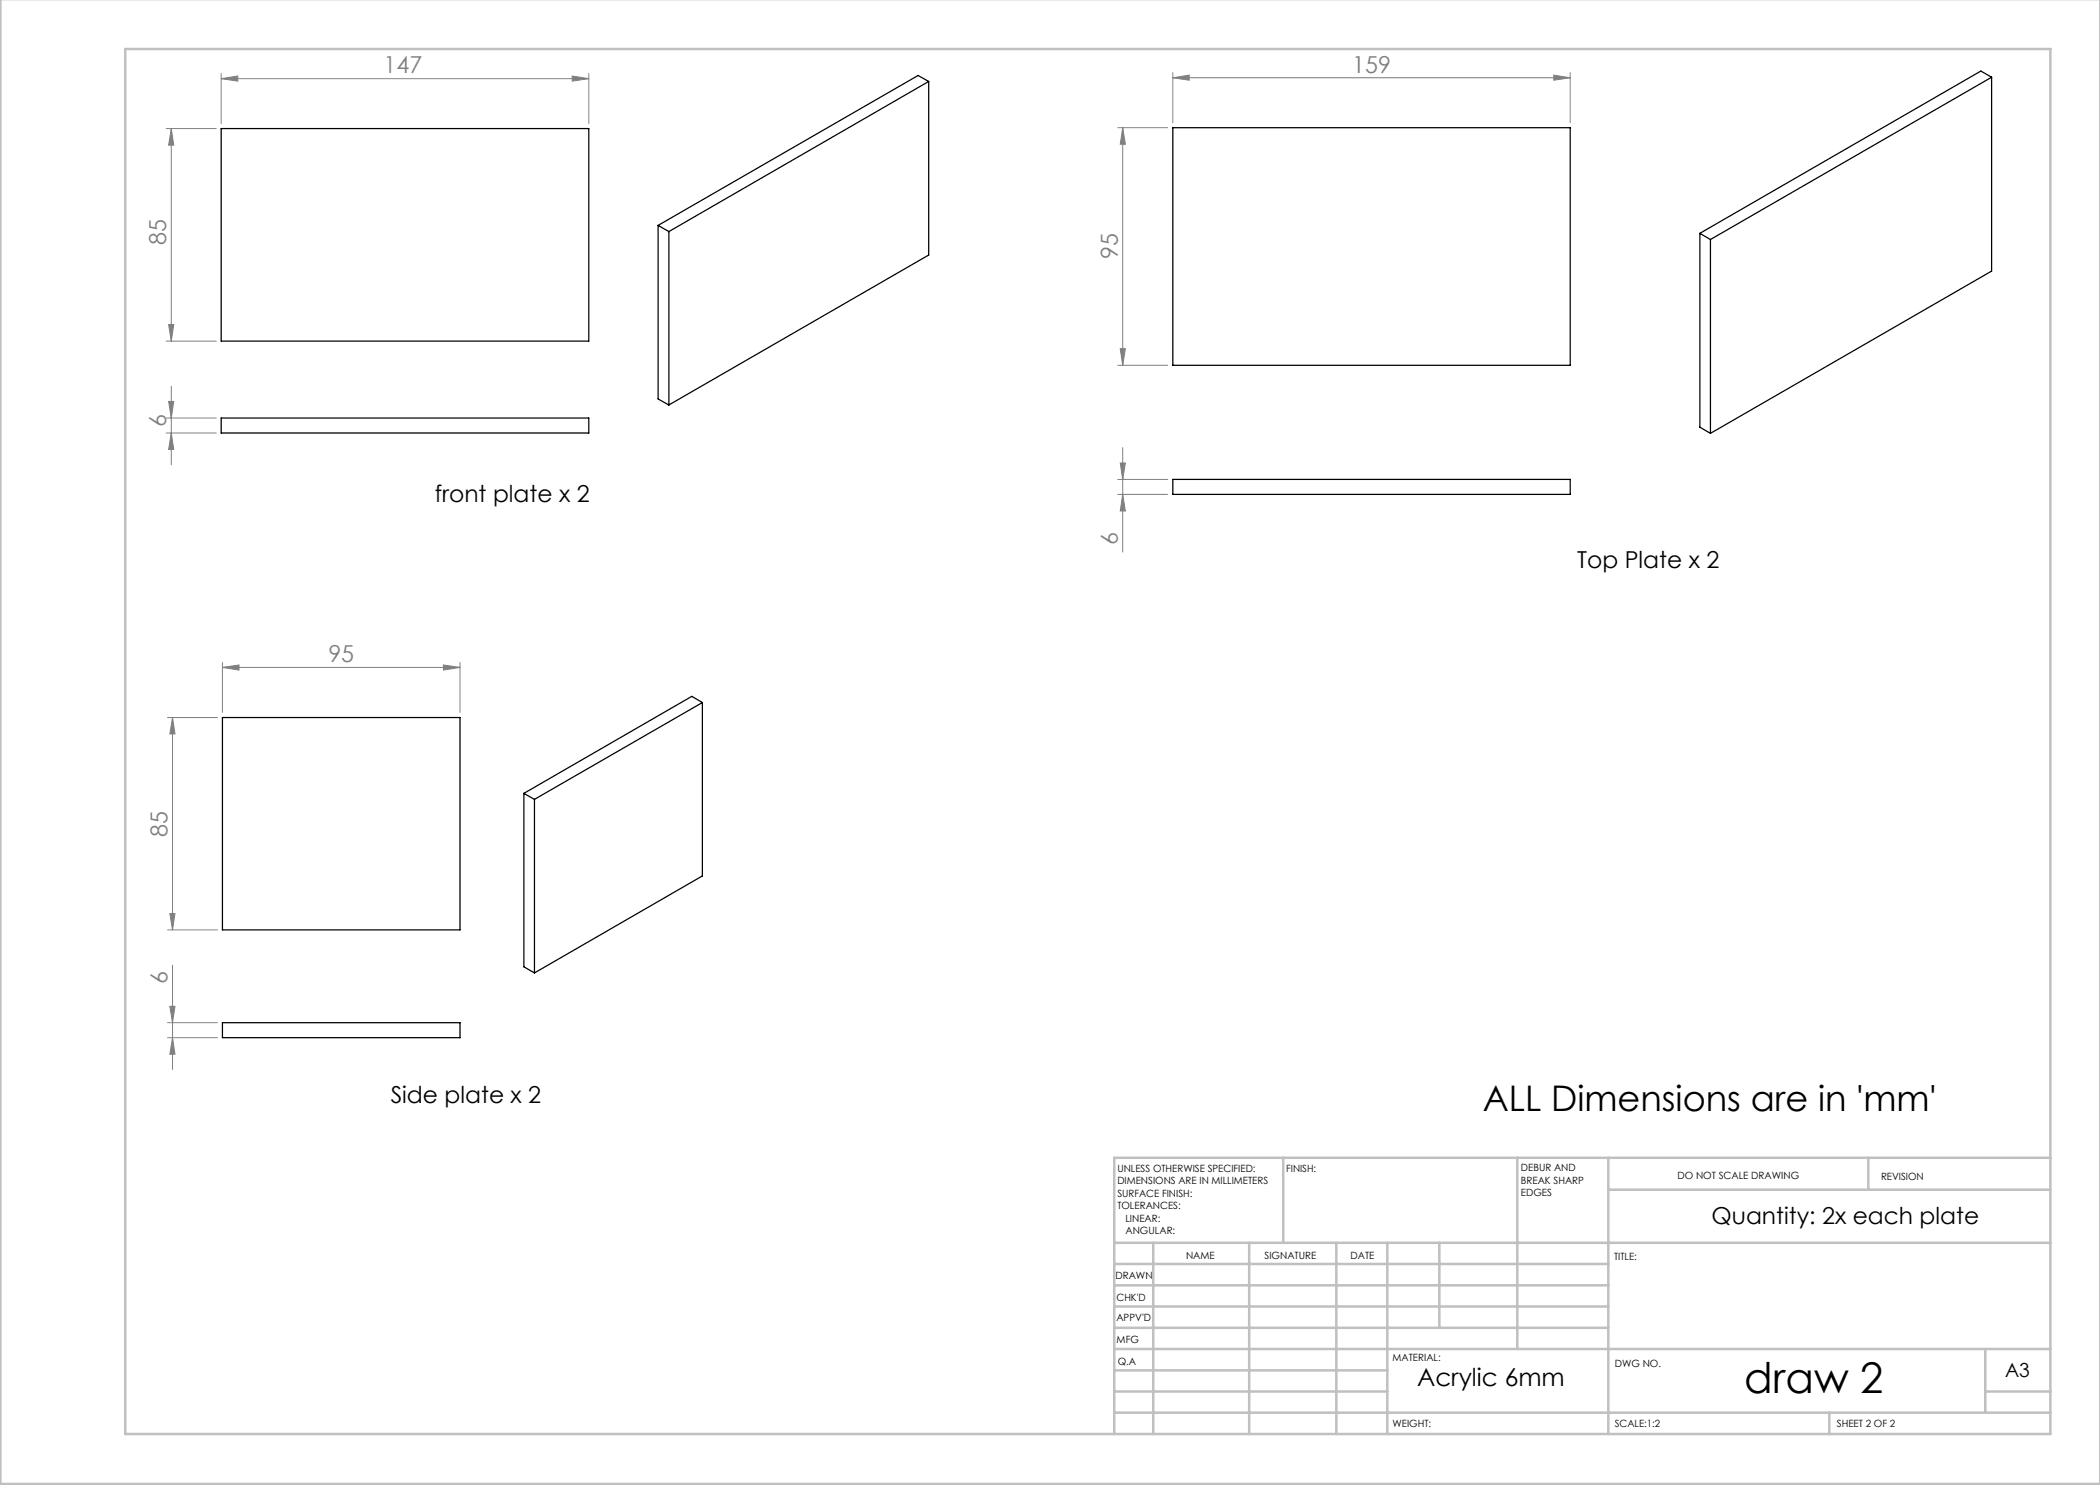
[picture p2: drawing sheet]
<svg xmlns="http://www.w3.org/2000/svg" width="420mm" height="297mm" viewBox="0 0 420 297" stroke-linecap="round" stroke-linejoin="round" font-family="sans-serif">
<g fill="none" stroke="#808080" stroke-width=".2">
<path d="M44.2 15.7l3.4-.5v1zM44.2 14.7v10M44.2 15.7h73.6M114.4 15.2l3.4 .5-3.4 .5zM117.8 14.7v10M234.6 15.6l3.2-.6v1zM234.6 14.5v10M234.6 15.6h79.4M310.8 15l3.2 .6-3.2 .4zM314 14.5v10M33.2 25.7h10.1M34.3 25.7l.4 3.3h-1z"/>
<path d="M34.3 25.7v42.5M223.6 25.5h9.9M224.5 25.5l.6 3.4h-1.1zM224.5 25.5v47.6M33.2 68.2h10.1M33.7 64.9h1l-.4 3.3zM34.3 77.3v15.7M223.6 73.1h9.9M224 69.7h1.1l-.6 3.4zM33.2 86.6h10.1M33.2 83.6h10.1M33.7 80.3h1l-.4 3.3z"/>
<path d="M34.3 86.6l.4 3.3h-1zM223.6 95.9h9.9M223.6 98.9h9.9M224 92.6h1.1l-.6 3.3zM224.5 98.9l.6 3.3h-1.1zM224.5 89.5v20.9M44.5 133.5l3.3-.5v1zM44.5 132.5v10M44.5 133.5h47.5M88.7 133l3.3 .5-3.3 .5zM92 132.5v10M33.5 143.5h10"/>
<path d="M34.5 143.5l.5 3.3h-1zM34.5 143.5v42.5M33.5 186h10M34 182.7h1l-.5 3.3zM34.5 193v20.9M33.5 207.5h10M33.5 204.5h10M34 201.3h1l-.5 3.2zM34.5 207.5l.5 3.4h-1z"/>
</g>
<g fill="none" stroke="#c0c0c0" stroke-width=".5">
<path d="M.1 -.1v296.9h419.9M25 9.8h385.1v277h-385.1zM256.6 231.6v17M303.5 231.6v38.2M321.7 231.6v55.2M321.7 237.9h88.4M373.7 231.6v6.3M410.1 231.6h-187.3v55.2M222.8 248.6h187.3M222.8 257.1h98.9M222.8 252.8h98.9M230.6 248.6v38.2"/>
<path d="M249.8 248.6v38.2M267.3 248.6v38.2M277.5 248.6v38.2M287.9 248.6v17M222.8 265.6h98.9M222.8 261.3h98.9M222.8 278.3h54.7M222.8 274.1h54.7M222.8 269.8h187.3M397.1 278.3h13M397.1 269.8v12.7M222.8 282.5h187.3"/>
<path d="M365.9 282.5v4.3"/>
</g>
<g fill="#808080">
<path d="M114.4 15.2l3.4 .5-3.4 .5zM44.2 15.7l3.4-.5v1zM310.8 15l3.2 .6-3.2 .4zM234.6 15.6l3.2-.6v1z"/>
<path d="M44.5 133.5l3.3-.5v1zM88.7 133l3.3 .5-3.3 .5z"/>
<path d="M34.5 207.5l.5 3.4h-1zM34 201.3h1l-.5 3.2z"/>
<path d="M34.3 86.6l.4 3.3h-1zM33.7 80.3h1l-.4 3.3zM34 182.7h1l-.5 3.3zM34.5 143.5l.5 3.3h-1z"/>
<path d="M34.3 25.7l.4 3.3h-1zM33.7 64.9h1l-.4 3.3zM224 92.6h1.1l-.6 3.3zM224.5 98.9l.6 3.3h-1.1zM224.5 25.5l.6 3.4h-1.1zM224 69.7h1.1l-.6 3.4z"/>
</g>
<g fill="none" stroke="#000" stroke-width=".25">
<path d="M185.7 16.3l-2.1-1.2-52 30M185.7 16.3l-51.9 30M185.7 16.3v34.7l-51.9 30M398.3 15.4l-2.1-1.2-56.2 32.5M398.3 15.4l-56.2 32.5M398.3 15.4v38.8l-56.2 32.5M44.2 25.7h73.6v42.5h-73.6zM234.6 25.5h79.4v47.6h-79.4zM131.6 45.1l2.2 1.2M131.6 45.1v34.7l2.2 1.2M133.8 46.3v34.7M340 46.7l2.1 1.2"/>
<path d="M340 46.7v38.7l2.1 1.3M342.1 47.9v38.8M44.2 83.6h73.6v3h-73.6zM234.6 95.9h79.4v3h-79.4zM44.5 143.5h47.5v42.5h-47.5zM104.8 158.7l2.1 1.2M104.8 158.7v34.7l2.1 1.2M106.9 159.9v34.7M140.5 140.5l-2.1-1.2-33.6 19.4M140.5 140.5l-33.6 19.4M140.5 140.5v34.7l-33.6 19.4M44.5 204.5h47.5v3h-47.5z"/>
</g>
<text font-size="8.5" x="348.9" y="278.5">draw 2</text>
<text font-size="7.1" x="296.5" y="222.3">ALL Dimensions are in 'mm'</text>
<text font-size="4.9" x="283.4" y="277.2">Acrylic 6mm</text>
<g font-size="4.7" fill="#808080">
<text x="76.7" y="14.7">147</text>
<text x="270.4" y="14.5">159</text>
<text x="33.2" y="49" transform="rotate(-90 33.2 49)">85</text>
<text x="223.6" y="51.9" transform="rotate(-90 223.6 51.9)">95</text>
<text x="33.2" y="85.5" transform="rotate(-90 33.2 85.5)">6</text>
<text x="223.6" y="109.1" transform="rotate(-90 223.6 109.1)">6</text>
<text x="65.7" y="132.5">95</text>
<text x="33.5" y="167.3" transform="rotate(-90 33.5 167.3)">85</text>
<text x="33.5" y="196.9" transform="rotate(-90 33.5 196.9)">6</text>
</g>
<g font-size="4.7">
<text x="87" y="100.4">front plate x 2</text>
<text x="315.4" y="113.5">Top Plate x 2</text>
<text x="78.1" y="220.6">Side plate x 2</text>
<text x="342.3" y="244.9">Quantity: 2x each plate</text>
</g>
<text font-size="3.9" x="401" y="275.4">A3</text>
<g font-size="2">
<text x="223.5" y="234.4">UNLESS OTHERWISE SPECIFIED:</text>
<text x="223.5" y="236.9">DIMENSIONS ARE IN MILLIMETERS</text>
<text x="223.5" y="239.4">SURFACE FINISH:</text>
<text x="257.2" y="234.4">FINISH:</text>
<text x="304.2" y="234.3">DEBUR AND</text>
<text x="304.2" y="236.8">BREAK SHARP</text>
<text x="304.2" y="239.3">EDGES</text>
<text x="335.5" y="235.8">DO NOT SCALE DRAWING</text>
<text x="376.2" y="236">REVISION</text>
<text x="223.5" y="241.9">TOLERANCES:</text>
<text x="225.1" y="244.4">LINEAR:</text>
<text x="225.1" y="246.9">ANGULAR:</text>
<text x="237.2" y="251.8">NAME</text>
<text x="252.9" y="251.7">SIGNATURE</text>
<text x="270.1" y="251.7">DATE</text>
<text x="223.1" y="255.9">DRAWN</text>
<text x="322.8" y="252">TITLE:</text>
<text x="223.3" y="260.1">CHK'D</text>
<text x="223.3" y="264.2">APPV'D</text>
<text x="223.3" y="268.6">MFG</text>
<text x="223.5" y="272.9">Q.A</text>
<text x="278.5" y="272.3">MATERIAL:</text>
<text x="323" y="273.4">DWG NO.</text>
<text x="278.5" y="285.3">WEIGHT:</text>
<text x="323" y="285.4">SCALE:1:2</text>
<text x="367.4" y="285.4">SHEET 2 OF 2</text>
</g>
</svg>
